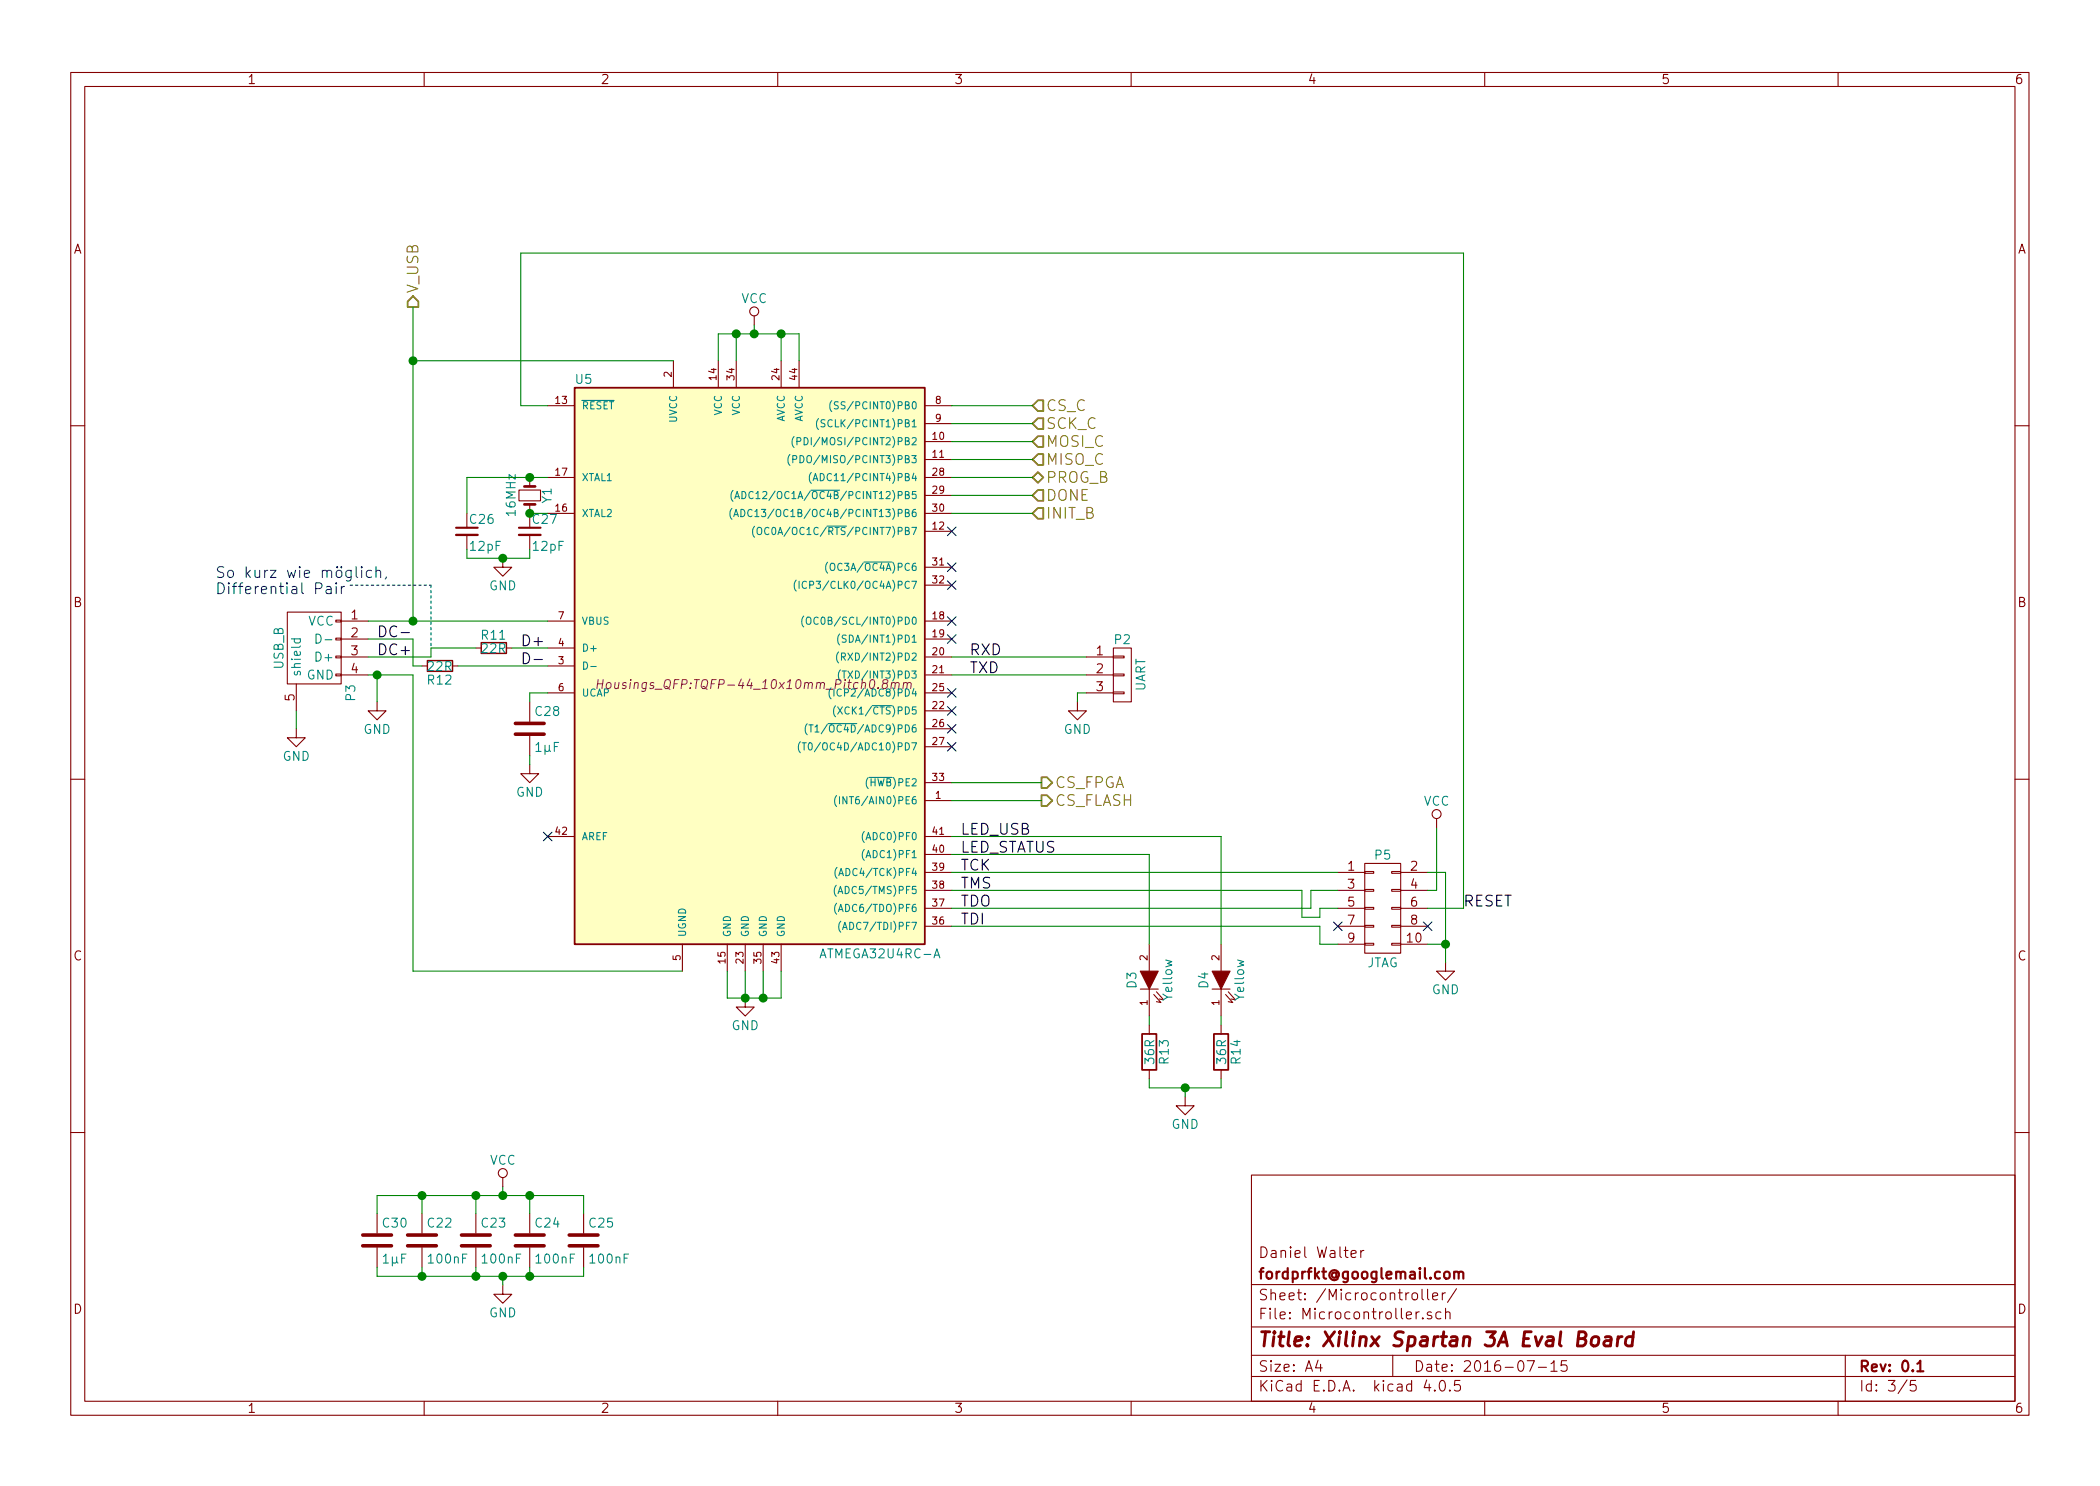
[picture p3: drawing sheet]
EESchema Schematic File Version 2
LIBS:FPGABoard-rescue
LIBS:power
LIBS:device
LIBS:transistors
LIBS:conn
LIBS:linear
LIBS:regul
LIBS:74xx
LIBS:cmos4000
LIBS:adc-dac
LIBS:memory
LIBS:xilinx
LIBS:microcontrollers
LIBS:dsp
LIBS:microchip
LIBS:analog_switches
LIBS:motorola
LIBS:texas
LIBS:intel
LIBS:audio
LIBS:interface
LIBS:digital-audio
LIBS:philips
LIBS:display
LIBS:cypress
LIBS:siliconi
LIBS:opto
LIBS:atmel
LIBS:contrib
LIBS:valves
LIBS:spartan3_fpga
LIBS:w_connectors
LIBS:w_device
LIBS:switches
LIBS:xo-14s
LIBS:oscillator_xo
LIBS:FPGABoard-cache
EELAYER 25 0
EELAYER END
$Descr A4 11693 8268
encoding utf-8
Sheet 3 5
Title "Xilinx Spartan 3A Eval Board"
Date "2016-07-15"
Rev "0.1"
Comp "fordprfkt@googlemail.com"
Comment1 "Daniel Walter"
Comment2 ""
Comment3 ""
Comment4 ""
$EndDescr
$Comp
L USB_B-RESCUE-FPGABoard P3
U 1 1
P 1750 3650
F 0 "P3" H 1950 3450 50  0000 C CNN
F 1 "USB_B" H 1700 3850 50  0000 C CNN
F 2 "w_conn_pc:conn_usb_B_mini_smd" V 1700 3550 50  0001 C CNN
F 3 "" V 1700 3550 50  0000 C CNN
	1    1750 3650
	0    -1   1    0   
$EndComp
$Comp
L ATMEGA32U4RC-A U5
U 1 1
P 4200 3800
F 0 "U5" H 3250 5500 50  0000 C CNN
F 1 "ATMEGA32U4RC-A" H 4900 2300 50  0000 C CNN
F 2 "Housings_QFP:TQFP-44_10x10mm_Pitch0.8mm" H 4200 3800 50  0000 C CIN
F 3 "" H 5300 4900 50  0000 C CNN
	1    4200 3800
	1    0    0    -1  
$EndComp
$Comp
L Crystal_Small Y1
U 1 1
P 2950 2750
F 0 "Y1" H 2950 2850 50  0000 C CNN
F 1 "16MHz" H 2950 2650 50  0000 C CNN
F 2 "w_crystal:hc-49_smd" H 2950 2750 50  0001 C CNN
F 3 "" H 2950 2750 50  0000 C CNN
	1    2950 2750
	0    1    1    0   
$EndComp
Text HLabel 5750 2450 2    60   Input ~ 0
MOSI_C
Text HLabel 5750 2550 2    60   Input ~ 0
MISO_C
Text HLabel 5750 2350 2    60   Input ~ 0
SCK_C
Text HLabel 5750 2250 2    60   Input ~ 0
CS_C
$Comp
L GND #PWR024
U 1 1
P 4150 5550
F 0 "#PWR024" H 4150 5300 50  0001 C CNN
F 1 "GND" H 4150 5400 50  0000 C CNN
F 2 "" H 4150 5550 50  0000 C CNN
F 3 "" H 4150 5550 50  0000 C CNN
	1    4150 5550
	1    0    0    -1  
$EndComp
$Comp
L GND #PWR025
U 1 1
P 2100 3900
F 0 "#PWR025" H 2100 3650 50  0001 C CNN
F 1 "GND" H 2100 3750 50  0000 C CNN
F 2 "" H 2100 3900 50  0000 C CNN
F 3 "" H 2100 3900 50  0000 C CNN
	1    2100 3900
	1    0    0    -1  
$EndComp
$Comp
L GND #PWR026
U 1 1
P 1650 4050
F 0 "#PWR026" H 1650 3800 50  0001 C CNN
F 1 "GND" H 1650 3900 50  0000 C CNN
F 2 "" H 1650 4050 50  0000 C CNN
F 3 "" H 1650 4050 50  0000 C CNN
	1    1650 4050
	1    0    0    -1  
$EndComp
$Comp
L C_Small C27
U 1 1
P 2950 2950
F 0 "C27" H 2960 3020 50  0000 L CNN
F 1 "12pF" H 2960 2870 50  0000 L CNN
F 2 "Capacitors_SMD:C_0603_HandSoldering" H 2950 2950 50  0001 C CNN
F 3 "" H 2950 2950 50  0000 C CNN
	1    2950 2950
	1    0    0    -1  
$EndComp
$Comp
L C_Small C26
U 1 1
P 2600 2950
F 0 "C26" H 2610 3020 50  0000 L CNN
F 1 "12pF" H 2610 2870 50  0000 L CNN
F 2 "Capacitors_SMD:C_0603_HandSoldering" H 2600 2950 50  0001 C CNN
F 3 "" H 2600 2950 50  0000 C CNN
	1    2600 2950
	1    0    0    -1  
$EndComp
$Comp
L GND #PWR027
U 1 1
P 2800 3100
F 0 "#PWR027" H 2800 2850 50  0001 C CNN
F 1 "GND" H 2800 2950 50  0000 C CNN
F 2 "" H 2800 3100 50  0000 C CNN
F 3 "" H 2800 3100 50  0000 C CNN
	1    2800 3100
	1    0    0    -1  
$EndComp
NoConn ~ 3050 4650
$Comp
L C C28
U 1 1
P 2950 4050
F 0 "C28" H 2975 4150 50  0000 L CNN
F 1 "1µF" H 2975 3950 50  0000 L CNN
F 2 "Capacitors_SMD:C_0805_HandSoldering" H 2988 3900 50  0001 C CNN
F 3 "" H 2950 4050 50  0000 C CNN
	1    2950 4050
	1    0    0    -1  
$EndComp
$Comp
L GND #PWR028
U 1 1
P 2950 4250
F 0 "#PWR028" H 2950 4000 50  0001 C CNN
F 1 "GND" H 2950 4100 50  0000 C CNN
F 2 "" H 2950 4250 50  0000 C CNN
F 3 "" H 2950 4250 50  0000 C CNN
	1    2950 4250
	1    0    0    -1  
$EndComp
$Comp
L R_Small R11
U 1 1
P 2750 3600
F 0 "R11" V 2675 3525 50  0000 L CNN
F 1 "22R" V 2750 3525 50  0000 L CNN
F 2 "Resistors_SMD:R_0805_HandSoldering" H 2750 3600 50  0001 C CNN
F 3 "" H 2750 3600 50  0000 C CNN
	1    2750 3600
	0    1    1    0   
$EndComp
$Comp
L R_Small R12
U 1 1
P 2450 3700
F 0 "R12" V 2525 3625 50  0000 L CNN
F 1 "22R" V 2450 3625 50  0000 L CNN
F 2 "Resistors_SMD:R_0805_HandSoldering" H 2450 3700 50  0001 C CNN
F 3 "" H 2450 3700 50  0000 C CNN
	1    2450 3700
	0    1    1    0   
$EndComp
Text HLabel 2300 1700 1    60   Output ~ 0
V_USB
Text Notes 1200 3300 0    60   ~ 0
So kurz wie möglich,\nDifferential Pair
$Comp
L CONN_02X05 P5
U 1 1
P 7700 5050
F 0 "P5" H 7700 5350 50  0000 C CNN
F 1 "JTAG" H 7700 4750 50  0000 C CNN
F 2 "w_conn_strip:vasch_strip_5x2" H 7700 3850 50  0001 C CNN
F 3 "" H 7700 3850 50  0000 C CNN
	1    7700 5050
	1    0    0    -1  
$EndComp
$Comp
L GND #PWR029
U 1 1
P 8050 5350
F 0 "#PWR029" H 8050 5100 50  0001 C CNN
F 1 "GND" H 8050 5200 50  0000 C CNN
F 2 "" H 8050 5350 50  0000 C CNN
F 3 "" H 8050 5350 50  0000 C CNN
	1    8050 5350
	1    0    0    -1  
$EndComp
NoConn ~ 7450 5150
NoConn ~ 7950 5150
$Comp
L C C22
U 1 1
P 2350 6900
F 0 "C22" H 2375 7000 50  0000 L CNN
F 1 "100nF" H 2375 6800 50  0000 L CNN
F 2 "Capacitors_SMD:C_0603_HandSoldering" H 2388 6750 50  0001 C CNN
F 3 "" H 2350 6900 50  0000 C CNN
	1    2350 6900
	1    0    0    -1  
$EndComp
$Comp
L C C23
U 1 1
P 2650 6900
F 0 "C23" H 2675 7000 50  0000 L CNN
F 1 "100nF" H 2675 6800 50  0000 L CNN
F 2 "Capacitors_SMD:C_0603_HandSoldering" H 2688 6750 50  0001 C CNN
F 3 "" H 2650 6900 50  0000 C CNN
	1    2650 6900
	1    0    0    -1  
$EndComp
$Comp
L C C24
U 1 1
P 2950 6900
F 0 "C24" H 2975 7000 50  0000 L CNN
F 1 "100nF" H 2975 6800 50  0000 L CNN
F 2 "Capacitors_SMD:C_0603_HandSoldering" H 2988 6750 50  0001 C CNN
F 3 "" H 2950 6900 50  0000 C CNN
	1    2950 6900
	1    0    0    -1  
$EndComp
$Comp
L C C25
U 1 1
P 3250 6900
F 0 "C25" H 3275 7000 50  0000 L CNN
F 1 "100nF" H 3275 6800 50  0000 L CNN
F 2 "Capacitors_SMD:C_0603_HandSoldering" H 3288 6750 50  0001 C CNN
F 3 "" H 3250 6900 50  0000 C CNN
	1    3250 6900
	1    0    0    -1  
$EndComp
$Comp
L GND #PWR030
U 1 1
P 2800 7150
F 0 "#PWR030" H 2800 6900 50  0001 C CNN
F 1 "GND" H 2800 7000 50  0000 C CNN
F 2 "" H 2800 7150 50  0000 C CNN
F 3 "" H 2800 7150 50  0000 C CNN
	1    2800 7150
	1    0    0    -1  
$EndComp
$Comp
L LED-RESCUE-FPGABoard D3
U 1 1
P 6400 5450
AR Path="/578182CD" Ref="D3"  Part="1" 
AR Path="/5748D734/578182CD" Ref="D3"  Part="1" 
F 0 "D3" H 6400 5550 50  0000 C CNN
F 1 "Yellow" H 6400 5350 50  0000 C CNN
F 2 "LEDs:LED_0805" H 6400 5450 50  0001 C CNN
F 3 "" H 6400 5450 50  0000 C CNN
	1    6400 5450
	0    -1   -1   0   
$EndComp
$Comp
L LED-RESCUE-FPGABoard D4
U 1 1
P 6800 5450
AR Path="/57818770" Ref="D4"  Part="1" 
AR Path="/5748D734/57818770" Ref="D4"  Part="1" 
F 0 "D4" H 6800 5550 50  0000 C CNN
F 1 "Yellow" H 6800 5350 50  0000 C CNN
F 2 "LEDs:LED_0805" H 6800 5450 50  0001 C CNN
F 3 "" H 6800 5450 50  0000 C CNN
	1    6800 5450
	0    -1   -1   0   
$EndComp
Wire Wire Line
	4050 5400 4050 5550
Wire Wire Line
	4150 5550 4150 5400
Wire Wire Line
	4250 5550 4250 5400
Connection ~ 4150 5550
Wire Wire Line
	4350 5550 4350 5400
Connection ~ 4250 5550
Wire Wire Line
	2050 3750 2300 3750
Wire Wire Line
	2100 3750 2100 3900
Wire Wire Line
	1650 3950 1650 4050
Wire Wire Line
	2600 2850 2600 2650
Wire Wire Line
	2600 2650 3050 2650
Connection ~ 2950 2650
Wire Wire Line
	2950 2850 3050 2850
Connection ~ 2950 2850
Wire Wire Line
	2600 3050 2600 3100
Wire Wire Line
	2600 3100 2950 3100
Wire Wire Line
	2950 3100 2950 3050
Connection ~ 2800 3100
Wire Wire Line
	3050 3850 2950 3850
Wire Wire Line
	2950 3850 2950 3900
Wire Wire Line
	2050 3450 3050 3450
Wire Wire Line
	2300 1700 2300 3450
Wire Wire Line
	2300 2000 3750 2000
Connection ~ 2300 3450
Wire Wire Line
	4050 5550 4350 5550
Wire Wire Line
	3800 5400 2300 5400
Wire Wire Line
	2300 5400 2300 3750
Connection ~ 2100 3750
Wire Wire Line
	2050 3550 2300 3550
Wire Wire Line
	2300 3550 2300 3700
Wire Wire Line
	2300 3700 2350 3700
Wire Wire Line
	2550 3700 3050 3700
Wire Wire Line
	2050 3650 2400 3650
Wire Wire Line
	2400 3650 2400 3600
Wire Wire Line
	2400 3600 2650 3600
Wire Wire Line
	2850 3600 3050 3600
Connection ~ 2300 2000
Wire Wire Line
	4200 1850 4200 1800
Wire Wire Line
	4000 1850 4450 1850
Wire Wire Line
	4000 1850 4000 2000
Wire Wire Line
	4450 1850 4450 2000
Connection ~ 4200 1850
Wire Wire Line
	4100 2000 4100 1850
Connection ~ 4100 1850
Wire Wire Line
	4350 2000 4350 1850
Connection ~ 4350 1850
Wire Notes Line
	1950 3250 2400 3250
Wire Notes Line
	2400 3250 2400 3600
Wire Wire Line
	2900 1400 2900 2250
Wire Wire Line
	2900 2250 3050 2250
Wire Wire Line
	5300 4850 7450 4850
Wire Wire Line
	5300 5050 7300 5050
Wire Wire Line
	7300 5050 7300 4950
Wire Wire Line
	7300 4950 7450 4950
Wire Wire Line
	5300 4950 7250 4950
Wire Wire Line
	7250 4950 7250 5100
Wire Wire Line
	7250 5100 7350 5100
Wire Wire Line
	7350 5100 7350 5050
Wire Wire Line
	7350 5050 7450 5050
Wire Wire Line
	5300 5150 7350 5150
Wire Wire Line
	7350 5150 7350 5250
Wire Wire Line
	7350 5250 7450 5250
Wire Wire Line
	7950 4850 8050 4850
Wire Wire Line
	7950 5250 8050 5250
Connection ~ 8050 5250
Wire Wire Line
	8150 5050 7950 5050
Wire Wire Line
	8000 4950 7950 4950
Wire Wire Line
	8000 4600 8000 4950
Wire Wire Line
	2800 6650 2800 6600
Wire Wire Line
	2100 6650 3250 6650
Wire Wire Line
	2350 6650 2350 6750
Wire Wire Line
	3250 6650 3250 6750
Connection ~ 2800 6650
Wire Wire Line
	2650 6750 2650 6650
Connection ~ 2650 6650
Wire Wire Line
	2950 6750 2950 6650
Connection ~ 2950 6650
Wire Wire Line
	2350 7050 2350 7100
Wire Wire Line
	2100 7100 3250 7100
Wire Wire Line
	2800 7100 2800 7150
Wire Wire Line
	3250 7100 3250 7050
Connection ~ 2800 7100
Wire Wire Line
	2650 7050 2650 7100
Connection ~ 2650 7100
Wire Wire Line
	2950 7050 2950 7100
Connection ~ 2950 7100
Wire Wire Line
	5300 4650 6800 4650
Wire Wire Line
	5300 4750 6400 4750
Wire Wire Line
	6400 4750 6400 5250
$Comp
L R R14
U 1 1
P 6800 5850
F 0 "R14" V 6880 5850 50  0000 C CNN
F 1 "36R" V 6800 5850 50  0000 C CNN
F 2 "Resistors_SMD:R_0805_HandSoldering" V 6730 5850 50  0001 C CNN
F 3 "" H 6800 5850 50  0000 C CNN
	1    6800 5850
	1    0    0    -1  
$EndComp
$Comp
L R R13
U 1 1
P 6400 5850
F 0 "R13" V 6480 5850 50  0000 C CNN
F 1 "36R" V 6400 5850 50  0000 C CNN
F 2 "Resistors_SMD:R_0805_HandSoldering" V 6330 5850 50  0001 C CNN
F 3 "" H 6400 5850 50  0000 C CNN
	1    6400 5850
	1    0    0    -1  
$EndComp
$Comp
L GND #PWR031
U 1 1
P 6600 6100
F 0 "#PWR031" H 6600 5850 50  0001 C CNN
F 1 "GND" H 6600 5950 50  0000 C CNN
F 2 "" H 6600 6100 50  0000 C CNN
F 3 "" H 6600 6100 50  0000 C CNN
	1    6600 6100
	1    0    0    -1  
$EndComp
Wire Wire Line
	6400 5700 6400 5650
Text HLabel 5800 4450 2    60   Output ~ 0
CS_FLASH
Wire Wire Line
	5300 4450 5800 4450
Text HLabel 5800 4350 2    60   Output ~ 0
CS_FPGA
Wire Wire Line
	5300 4350 5800 4350
Text HLabel 5750 2650 2    60   BiDi ~ 0
PROG_B
Text HLabel 5750 2750 2    60   Input ~ 0
DONE
Text HLabel 5750 2850 2    60   Input ~ 0
INIT_B
Text Label 8150 5050 0    60   ~ 0
RESET
Wire Wire Line
	2900 1400 8150 1400
Wire Wire Line
	8150 1400 8150 5050
NoConn ~ 5300 2950
$Comp
L VCC #PWR032
U 1 1
P 4200 1800
F 0 "#PWR032" H 4200 1650 50  0001 C CNN
F 1 "VCC" H 4200 1950 50  0000 C CNN
F 2 "" H 4200 1800 50  0000 C CNN
F 3 "" H 4200 1800 50  0000 C CNN
	1    4200 1800
	1    0    0    -1  
$EndComp
$Comp
L VCC #PWR033
U 1 1
P 8000 4600
F 0 "#PWR033" H 8000 4450 50  0001 C CNN
F 1 "VCC" H 8000 4750 50  0000 C CNN
F 2 "" H 8000 4600 50  0000 C CNN
F 3 "" H 8000 4600 50  0000 C CNN
	1    8000 4600
	1    0    0    -1  
$EndComp
$Comp
L VCC #PWR034
U 1 1
P 2800 6600
F 0 "#PWR034" H 2800 6450 50  0001 C CNN
F 1 "VCC" H 2800 6750 50  0000 C CNN
F 2 "" H 2800 6600 50  0000 C CNN
F 3 "" H 2800 6600 50  0000 C CNN
	1    2800 6600
	1    0    0    -1  
$EndComp
Text Label 2900 3600 0    60   ~ 0
D+
Text Label 2900 3700 0    60   ~ 0
D-
Text Label 2100 3550 0    60   ~ 0
DC-
Text Label 2100 3650 0    60   ~ 0
DC+
$Comp
L C C30
U 1 1
P 2100 6900
F 0 "C30" H 2125 7000 50  0000 L CNN
F 1 "1µF" H 2125 6800 50  0000 L CNN
F 2 "Capacitors_SMD:C_0805_HandSoldering" H 2138 6750 50  0001 C CNN
F 3 "" H 2100 6900 50  0000 C CNN
	1    2100 6900
	1    0    0    -1  
$EndComp
Connection ~ 2350 6650
Connection ~ 2350 7100
NoConn ~ 5300 3250
NoConn ~ 5300 4150
NoConn ~ 5300 4050
Wire Wire Line
	2100 6650 2100 6750
Wire Wire Line
	2100 7100 2100 7050
Wire Wire Line
	8050 4850 8050 5350
Wire Wire Line
	2950 4200 2950 4250
NoConn ~ 5300 3150
NoConn ~ 5300 3950
NoConn ~ 5300 3850
Wire Wire Line
	5300 3750 6050 3750
Wire Wire Line
	5300 3650 6050 3650
$Comp
L GND #PWR035
U 1 1
P 6000 3900
F 0 "#PWR035" H 6000 3650 50  0001 C CNN
F 1 "GND" H 6000 3750 50  0000 C CNN
F 2 "" H 6000 3900 50  0000 C CNN
F 3 "" H 6000 3900 50  0000 C CNN
	1    6000 3900
	1    0    0    -1  
$EndComp
Wire Wire Line
	6050 3850 6000 3850
Wire Wire Line
	6000 3850 6000 3900
$Comp
L CONN_01X03 P2
U 1 1
P 6250 3750
F 0 "P2" H 6250 3950 50  0000 C CNN
F 1 "UART" V 6350 3750 50  0000 C CNN
F 2 "Pin_Headers:Pin_Header_Straight_1x03_Pitch2.54mm" H 6250 3750 50  0001 C CNN
F 3 "" H 6250 3750 50  0000 C CNN
	1    6250 3750
	1    0    0    -1  
$EndComp
NoConn ~ 5300 3550
NoConn ~ 5300 3450
Text Label 5400 3650 0    60   ~ 0
RXD
Text Label 5400 3750 0    60   ~ 0
TXD
Text Label 5350 4650 0    60   ~ 0
LED_USB
Text Label 5350 4750 0    60   ~ 0
LED_STATUS
Text Label 5350 4850 0    60   ~ 0
TCK
Text Label 5350 4950 0    60   ~ 0
TMS
Text Label 5350 5150 0    60   ~ 0
TDI
Text Label 5350 5050 0    60   ~ 0
TDO
Wire Wire Line
	6800 4650 6800 5250
Wire Wire Line
	6800 5700 6800 5650
Wire Wire Line
	6400 6000 6400 6050
Wire Wire Line
	6400 6050 6800 6050
Wire Wire Line
	6600 6050 6600 6100
Wire Wire Line
	6800 6050 6800 6000
Connection ~ 6600 6050
Wire Wire Line
	5300 2250 5750 2250
Wire Wire Line
	5750 2350 5300 2350
Wire Wire Line
	5300 2450 5750 2450
Wire Wire Line
	5750 2550 5300 2550
Wire Wire Line
	5300 2650 5750 2650
Wire Wire Line
	5750 2750 5300 2750
Wire Wire Line
	5300 2850 5750 2850
$EndSCHEMATC
